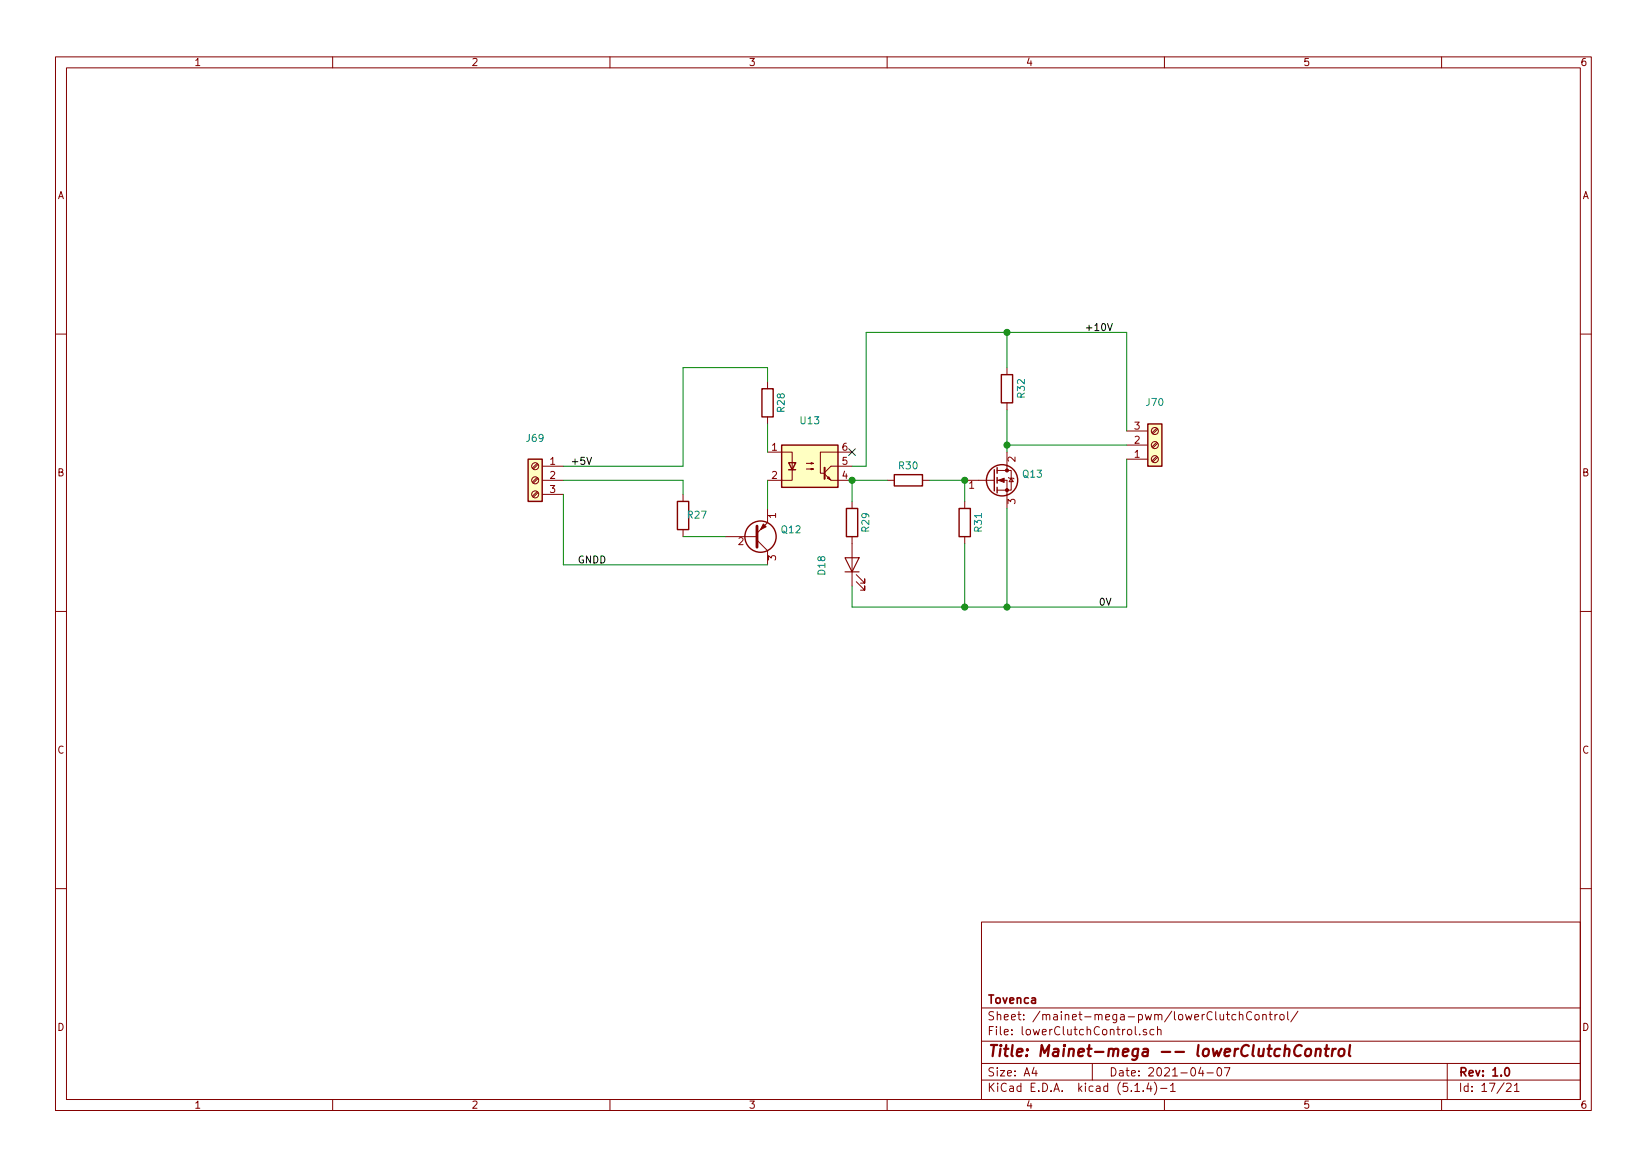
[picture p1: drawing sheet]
EESchema Schematic File Version 4
EELAYER 30 0
EELAYER END
$Descr A4 11693 8268
encoding utf-8
Sheet 17 21
Title "Mainet-mega -- lowerClutchControl"
Date "2021-04-07"
Rev "1.0"
Comp "Tovenca"
Comment1 ""
Comment2 ""
Comment3 ""
Comment4 ""
$EndDescr
$Comp
L Transistor_FET:IRLZ44N Q?
U 1 1
P 7050 3400
AR Path="/601F1261" Ref="Q?"  Part="1" 
AR Path="/5F888A13/601F1261" Ref="Q?"  Part="1" 
AR Path="/5FBD1D9A/601F1261" Ref="Q?"  Part="1" 
AR Path="/5FBD1D9A/601BF406/601F1261" Ref="Q13"  Part="1" 
F 0 "Q13" H 7254 3446 50  0000 L CNN
F 1 "~" H 7050 3400 50  0001 C CNN
F 2 "Package_TO_SOT_THT:TO-220-3_Vertical" H 7300 3325 50  0001 L CIN
F 3 "http://www.irf.com/product-info/datasheets/data/irlz44n.pdf" H 7050 3400 50  0001 L CNN
	1    7050 3400
	1    0    0    -1  
$EndComp
$Comp
L Isolator:4N36 U?
U 1 1
P 5750 3300
AR Path="/601F1267" Ref="U?"  Part="1" 
AR Path="/5F888A13/601F1267" Ref="U?"  Part="1" 
AR Path="/5FBD1D9A/601F1267" Ref="U?"  Part="1" 
AR Path="/5FBD1D9A/601BF406/601F1267" Ref="U13"  Part="1" 
F 0 "U13" H 5750 3625 50  0000 C CNN
F 1 "~" H 5750 3300 50  0001 C CNN
F 2 "Package_DIP:DIP-6_W7.62mm" H 5550 3100 50  0001 L CIN
F 3 "https://www.vishay.com/docs/81181/4n35.pdf" H 5750 3300 50  0001 L CNN
	1    5750 3300
	1    0    0    -1  
$EndComp
$Comp
L Device:R R?
U 1 1
P 6850 3700
AR Path="/601F126D" Ref="R?"  Part="1" 
AR Path="/5F888A13/601F126D" Ref="R?"  Part="1" 
AR Path="/5FBD1D9A/601F126D" Ref="R?"  Part="1" 
AR Path="/5FBD1D9A/601BF406/601F126D" Ref="R31"  Part="1" 
F 0 "R31" V 6750 3700 50  0000 C CNN
F 1 "~" H 6850 3700 50  0001 C CNN
F 2 "Resistor_THT:R_Axial_DIN0207_L6.3mm_D2.5mm_P7.62mm_Horizontal" V 6780 3700 50  0001 C CNN
F 3 "~" H 6850 3700 50  0001 C CNN
	1    6850 3700
	-1   0    0    1   
$EndComp
Wire Wire Line
	6850 3400 6850 3550
$Comp
L Device:R R?
U 1 1
P 6450 3400
AR Path="/601F1274" Ref="R?"  Part="1" 
AR Path="/5F888A13/601F1274" Ref="R?"  Part="1" 
AR Path="/5FBD1D9A/601F1274" Ref="R?"  Part="1" 
AR Path="/5FBD1D9A/601BF406/601F1274" Ref="R30"  Part="1" 
F 0 "R30" V 6550 3400 50  0000 C CNN
F 1 "~" H 6450 3400 50  0001 C CNN
F 2 "Resistor_THT:R_Axial_DIN0207_L6.3mm_D2.5mm_P7.62mm_Horizontal" V 6380 3400 50  0001 C CNN
F 3 "~" H 6450 3400 50  0001 C CNN
	1    6450 3400
	0    -1   -1   0   
$EndComp
Connection ~ 6850 3400
Wire Wire Line
	6600 3400 6850 3400
Wire Wire Line
	6150 3300 6050 3300
$Comp
L Device:LED D?
U 1 1
P 6050 4000
AR Path="/601F127D" Ref="D?"  Part="1" 
AR Path="/5F888A13/601F127D" Ref="D?"  Part="1" 
AR Path="/5FBD1D9A/601F127D" Ref="D?"  Part="1" 
AR Path="/5FBD1D9A/601BF406/601F127D" Ref="D18"  Part="1" 
F 0 "D18" H 6043 4217 50  0000 C CNN
F 1 "~" H 6050 4000 50  0001 C CNN
F 2 "LED_THT:LED_D5.0mm" H 6050 4000 50  0001 C CNN
F 3 "~" H 6050 4000 50  0001 C CNN
	1    6050 4000
	0    -1   -1   0   
$EndComp
$Comp
L Device:R R?
U 1 1
P 5450 2850
AR Path="/601F1283" Ref="R?"  Part="1" 
AR Path="/5F888A13/601F1283" Ref="R?"  Part="1" 
AR Path="/5FBD1D9A/601F1283" Ref="R?"  Part="1" 
AR Path="/5FBD1D9A/601BF406/601F1283" Ref="R28"  Part="1" 
F 0 "R28" V 5350 2850 50  0000 C CNN
F 1 "~" H 5450 2850 50  0001 C CNN
F 2 "Resistor_THT:R_Axial_DIN0207_L6.3mm_D2.5mm_P7.62mm_Horizontal" V 5380 2850 50  0001 C CNN
F 3 "~" H 5450 2850 50  0001 C CNN
	1    5450 2850
	-1   0    0    1   
$EndComp
Wire Wire Line
	5450 3000 5450 3200
Wire Wire Line
	4850 2600 5450 2600
Wire Wire Line
	5450 2600 5450 2700
Wire Wire Line
	4850 2600 4850 3300
$Comp
L Device:R R?
U 1 1
P 6050 3700
AR Path="/601F128D" Ref="R?"  Part="1" 
AR Path="/5F888A13/601F128D" Ref="R?"  Part="1" 
AR Path="/5FBD1D9A/601F128D" Ref="R?"  Part="1" 
AR Path="/5FBD1D9A/601BF406/601F128D" Ref="R29"  Part="1" 
F 0 "R29" V 5950 3700 50  0000 C CNN
F 1 "~" H 6050 3700 50  0001 C CNN
F 2 "Resistor_THT:R_Axial_DIN0207_L6.3mm_D2.5mm_P7.62mm_Horizontal" V 5980 3700 50  0001 C CNN
F 3 "~" H 6050 3700 50  0001 C CNN
	1    6050 3700
	-1   0    0    1   
$EndComp
Wire Wire Line
	6050 3550 6050 3400
$Comp
L Connector:Screw_Terminal_01x03 J?
U 1 1
P 8200 3150
AR Path="/601F1294" Ref="J?"  Part="1" 
AR Path="/5F888A13/601F1294" Ref="J?"  Part="1" 
AR Path="/5FBD1D9A/601F1294" Ref="J?"  Part="1" 
AR Path="/5FBD1D9A/601BF406/601F1294" Ref="J70"  Part="1" 
F 0 "J70" H 8200 2850 50  0000 C CNN
F 1 "~" H 8200 3150 50  0001 C CNN
F 2 "TerminalBlock_Altech:Altech_AK300_1x03_P5.00mm_45-Degree" H 8200 3150 50  0001 C CNN
F 3 "~" H 8200 3150 50  0001 C CNN
	1    8200 3150
	1    0    0    1   
$EndComp
Wire Wire Line
	5450 3400 5450 3600
$Comp
L Device:R R?
U 1 1
P 4850 3650
AR Path="/601F129B" Ref="R?"  Part="1" 
AR Path="/5F888A13/601F129B" Ref="R?"  Part="1" 
AR Path="/5FBD1D9A/601F129B" Ref="R?"  Part="1" 
AR Path="/5FBD1D9A/601BF406/601F129B" Ref="R27"  Part="1" 
F 0 "R27" H 4750 3650 50  0000 C CNN
F 1 "~" H 4850 3650 50  0001 C CNN
F 2 "Resistor_THT:R_Axial_DIN0207_L6.3mm_D2.5mm_P7.62mm_Horizontal" V 4780 3650 50  0001 C CNN
F 3 "~" H 4850 3650 50  0001 C CNN
	1    4850 3650
	-1   0    0    1   
$EndComp
Wire Wire Line
	4850 3400 4850 3500
Wire Wire Line
	4850 3800 5150 3800
NoConn ~ 6050 3200
Wire Wire Line
	8000 3150 7150 3150
Wire Wire Line
	7150 3150 7150 3200
Wire Wire Line
	7150 2350 8000 2350
Wire Wire Line
	8000 2350 8000 3050
Connection ~ 7150 2350
Wire Wire Line
	6150 2350 7150 2350
$Comp
L Device:R R?
U 1 1
P 7150 2750
AR Path="/601F12AA" Ref="R?"  Part="1" 
AR Path="/5F888A13/601F12AA" Ref="R?"  Part="1" 
AR Path="/5FBD1D9A/601F12AA" Ref="R?"  Part="1" 
AR Path="/5FBD1D9A/601BF406/601F12AA" Ref="R32"  Part="1" 
F 0 "R32" V 7250 2750 50  0000 C CNN
F 1 "~" H 7150 2750 50  0001 C CNN
F 2 "Resistor_THT:R_Axial_DIN0207_L6.3mm_D2.5mm_P7.62mm_Horizontal" V 7080 2750 50  0001 C CNN
F 3 "~" H 7150 2750 50  0001 C CNN
	1    7150 2750
	1    0    0    -1  
$EndComp
Wire Wire Line
	7150 2350 7150 2600
Wire Wire Line
	7150 2900 7150 3150
Connection ~ 7150 3150
Wire Wire Line
	4000 3300 4850 3300
Wire Wire Line
	4000 3400 4850 3400
Wire Wire Line
	6050 3400 6300 3400
$Comp
L Transistor_BJT:2N3906 Q12
U 1 1
P 5350 3800
F 0 "Q12" H 5540 3754 50  0000 L CNN
F 1 "~" H 5350 3800 50  0001 C CNN
F 2 "Package_TO_SOT_THT:TO-92_Inline" H 5550 3725 50  0001 L CIN
F 3 "https://www.fairchildsemi.com/datasheets/2N/2N3906.pdf" H 5350 3800 50  0001 L CNN
	1    5350 3800
	1    0    0    1   
$EndComp
Connection ~ 6050 3400
Wire Wire Line
	6150 2350 6150 3300
$Comp
L Connector:Screw_Terminal_01x03 J?
U 1 1
P 3800 3400
AR Path="/601F12BE" Ref="J?"  Part="1" 
AR Path="/5F888A13/601F12BE" Ref="J?"  Part="1" 
AR Path="/5FBD1D9A/601F12BE" Ref="J?"  Part="1" 
AR Path="/5FBD1D9A/601BF406/601F12BE" Ref="J69"  Part="1" 
F 0 "J69" H 3800 3700 50  0000 C CNN
F 1 "~" H 3800 3400 50  0001 C CNN
F 2 "TerminalBlock_Altech:Altech_AK300_1x03_P5.00mm_45-Degree" H 3800 3400 50  0001 C CNN
F 3 "~" H 3800 3400 50  0001 C CNN
	1    3800 3400
	-1   0    0    -1  
$EndComp
Text Label 4050 3300 0    50   ~ 0
+5V
Wire Wire Line
	4000 3500 4000 4000
Wire Wire Line
	4000 4000 5450 4000
Text Label 4100 4000 0    50   ~ 0
GNDD
Text Label 7700 2350 0    50   ~ 0
+10V
Wire Wire Line
	6050 4150 6050 4300
Wire Wire Line
	6050 4300 6850 4300
Wire Wire Line
	8000 4300 8000 3250
Wire Wire Line
	7150 3600 7150 4300
Connection ~ 7150 4300
Wire Wire Line
	7150 4300 8000 4300
Connection ~ 6850 4300
Wire Wire Line
	6850 4300 7150 4300
Wire Wire Line
	6850 3850 6850 4300
Text Label 7800 4300 0    50   ~ 0
0V
$EndSCHEMATC
